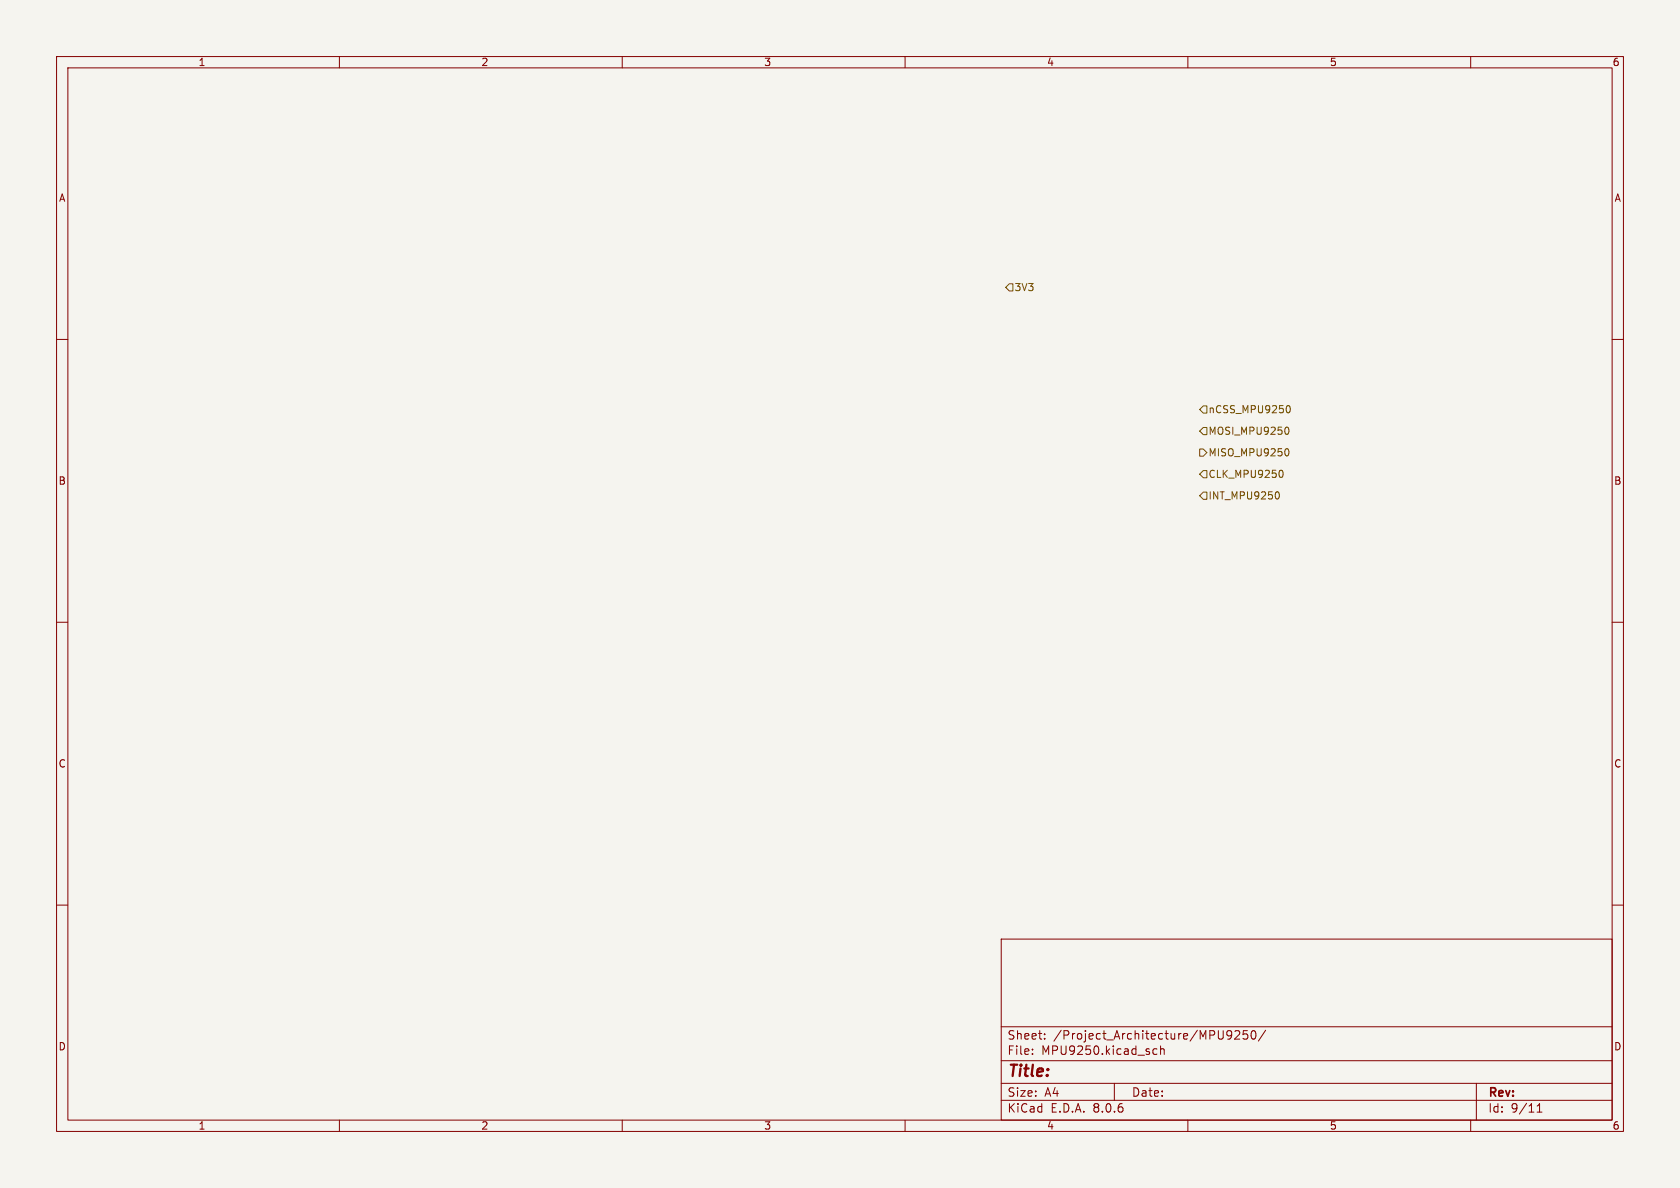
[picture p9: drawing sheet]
<svg xmlns="http://www.w3.org/2000/svg" width="297mm" height="210mm" viewBox="0 0 297 210" stroke-linecap="round" stroke-linejoin="round" font-family="sans-serif">
<path d="M0 0h297v210h-297z" fill="#f5f4ef" stroke="#f5f4ef" stroke-width=".18"/>
<g fill="none" stroke="#840000" stroke-width=".18">
<path d="M10 10h277v190h-277zM12 12h273v186h-273zM60 10v2M110 10v2M160 10v2M210 10v2M260 10v2M10 60h2M285 60h2M10 110h2M285 110h2M10 160h2"/>
<path d="M285 160h2M177 166h108v32h-108zM60 198v2M110 198v2M160 198v2M177 194.5h108M177 191.5h108M177 187.5h108M177 181.5h108M182.5 186.3v.1M182.5 185.5v.1M184.7 183.6v.1"/>
<path d="M184.7 182.8v.1M197 191.5v3M203.8 186.1l.3 .3 .4-.1M204.5 185.5l-.4-.1-.3 .3M205.2 185.5l.2-.1 .3 .1 .1 .9M205.2 184.9v1.5M210 198v2M217.7 182.8l-.2 .3h-.3l-.3-.3 .1-.5 .5-.1 .2 .1a.99 .99 0 0 1-.4 1.4h-.3M218.3 182.3l.6-.1 .2 .1 .1 .3-1 1.1h1M220.5 182.2h-.7l-.1 .7 .3-.1h.5l.1 .3-.1 .5-.2 .1-.6-.1M221.3 182.3l.2-.1a.81 .81 0 0 1 .6 .6 .81 .81 0 0 1-.3 .8l-.1 .1a.81 .81 0 0 1-.4-1.4zM223.7 182.1l-1.2 2"/>
<path d="M260 198v2M261 191.5v6.5M271.7 196.6h.9M271.7 195.5l.5-.4v1.5"/>
</g>
<path d="M177.8 50.8l.6-.6h.7v1.2h-.7zM212.1 79.4h.6l.7 .6-.7 .6h-.6zM212.7 71.8h.7v1.2h-.7l-.6-.6zM212.7 75.6h.7v1.2h-.7l-.6-.6zM227.4 75.5a.68 .68 0 0 1 .5 .6 .68 .68 0 0 1-.5 .7M227.4 79.3a.68 .68 0 0 1 .5 .7 .68 .68 0 0 1-.5 .6M227.6 71.8l.1-.1a.68 .68 0 0 1 .4 .6 .68 .68 0 0 1-.4 .7l-.1-.1M212.7 83.2h.7v1.3h-.7l-.6-.7zM212.7 87h.7v1.3h-.7l-.6-.7zM225.7 86.9a.68 .68 0 0 1 .5 .7 .68 .68 0 0 1-.5 .6M226.3 83.2l.1-.1a.68 .68 0 0 1 .5 .7 .68 .68 0 0 1-.5 .6l-.1-.1" fill="none" stroke="#725600" stroke-width=".18"/>
<text font-size="2.8" fill="#840000" x="178" y="190.9">Title:</text>
<g font-size="2.1" fill="#840000">
<text x="178" y="184">Sheet:</text>
<text x="186.2" y="184">/Project_Architecture/MPU9250/</text>
<text x="178" y="186.7">File:</text>
<text x="184.1" y="186.7">MPU9250.kicad_sch</text>
<text x="178" y="196.9">KiCad</text>
<text x="178" y="194.1">Size:</text>
<text x="184.7" y="194.1">A4</text>
<text x="185.7" y="196.9">E.D.A.</text>
<text x="193.3" y="196.9">8.0.6</text>
<text x="200" y="194.1">Date:</text>
<text x="263" y="194.3">Rev:</text>
<text x="263" y="196.9">Id:</text>
<text x="267.1" y="196.9">9/11</text>
</g>
<g font-size="1.8" fill="#840000">
<text x="35" y="11.9">1</text>
<text x="85" y="11.9">2</text>
<text x="135" y="11.9">3</text>
<text x="185" y="11.9">4</text>
<text x="235" y="11.9">5</text>
<text x="285" y="11.9">6</text>
<text x="10.3" y="35.9">A</text>
<text x="285.3" y="35.9">A</text>
<text x="10.3" y="85.9">B</text>
<text x="285.3" y="85.9">B</text>
<text x="10.3" y="135.9">C</text>
<text x="285.3" y="135.9">C</text>
<text x="10.3" y="185.9">D</text>
<text x="285.3" y="185.9">D</text>
<text x="35" y="199.9">1</text>
<text x="85" y="199.9">2</text>
<text x="135" y="199.9">3</text>
<text x="185" y="199.9">4</text>
<text x="235" y="199.9">5</text>
<text x="285" y="199.9">6</text>
</g>
<g font-size="1.8" fill="#725600">
<text x="179.3" y="51.7">3V3</text>
<text x="213.6" y="73.3">nCSS_MPU9250</text>
<text x="213.6" y="77.1">MOSI_MPU9250</text>
<text x="213.6" y="80.9">MISO_MPU9250</text>
<text x="213.6" y="84.7">CLK_MPU9250</text>
<text x="213.6" y="88.5">INT_MPU9250</text>
</g>
</svg>
